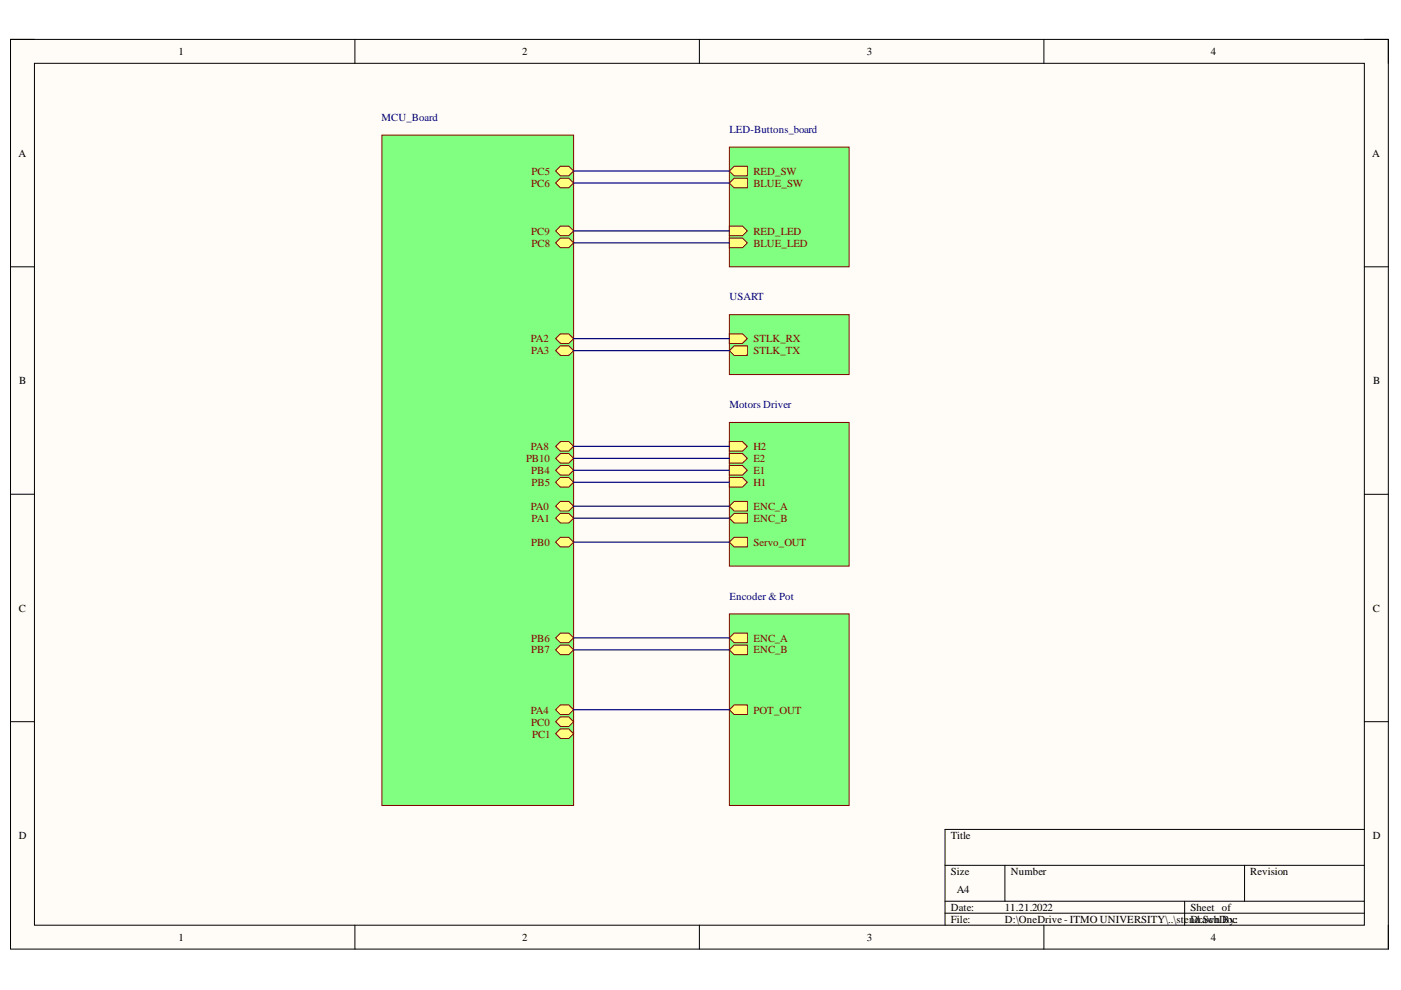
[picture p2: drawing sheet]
<svg xmlns="http://www.w3.org/2000/svg" width="297mm" height="210mm" viewBox="0 0 297 210" stroke-linecap="round" stroke-linejoin="round" font-family="sans-serif">
<path d="M2.2 8.4h292.2v192.8h-292.2z" fill-rule="evenodd" fill="#fffcf8"/>
<path d="M2.2 8.4h292.2v192.8h-292.2z" fill="none" stroke="#000" stroke-width=".21"/>
<path d="M7.3 13.4h282v182.8h-282z" fill-rule="evenodd" fill="#fffcf8"/>
<g fill="none" stroke="#000" stroke-width=".21">
<path d="M2.2 8.3h5.1M7.3 13.4h282v182.8h-282zM75.3 8.3v5.1M148.3 8.3v5.1M221.3 8.4v5M289.3 8.4h5.1v5M2.2 56.6h5.1M289.3 56.6h5.1M2.2 104.8h5.1M289.3 104.8h5.1M2.2 153h5.1M289.3 153h5.1"/>
<path d="M289.3 175.9h-88.9v20.3M75.3 196.2v5M148.3 196.2v5M200.4 183.5h88.9M200.4 191.1h88.9M200.4 193.6h88.9M213.1 183.5v7.6M221.3 196.2v5M251.2 191.1v5.1M263.9 183.5v7.6M294.4 196.2v5"/>
</g>
<path d="M81 28.7h40.6v142.1h-40.6z" fill-rule="evenodd" fill="#80ff80"/>
<path d="M81 28.7h40.6v142.1h-40.6z" fill="none" stroke="#800000" stroke-width=".21"/>
<path d="M118.8 47.9h1.8l1 1.1-1 1h-1.8l-1-1z" fill-rule="evenodd" fill="#ffff80"/>
<path d="M118.8 47.9h1.8l1 1.1-1 1h-1.8l-1-1z" fill="none" stroke="#800000" stroke-width=".21"/>
<path d="M117.8 36.3l1-1h1.8l1 1-1 1h-1.8z" fill-rule="evenodd" fill="#ffff80"/>
<path d="M117.8 36.3l1-1h1.8l1 1-1 1h-1.8z" fill="none" stroke="#800000" stroke-width=".21"/>
<path d="M117.8 38.8l1-1h1.8l1 1-1 1h-1.8z" fill-rule="evenodd" fill="#ffff80"/>
<path d="M117.8 38.8l1-1h1.8l1 1-1 1h-1.8z" fill="none" stroke="#800000" stroke-width=".21"/>
<path d="M117.8 51.5l1-1h1.8l1 1-1 1h-1.8z" fill-rule="evenodd" fill="#ffff80"/>
<path d="M117.8 51.5l1-1h1.8l1 1-1 1h-1.8z" fill="none" stroke="#800000" stroke-width=".21"/>
<path d="M118.8 73.3h1.8l1 1-1 1.1h-1.8l-1-1.1z" fill-rule="evenodd" fill="#ffff80"/>
<path d="M118.8 73.3h1.8l1 1-1 1.1h-1.8l-1-1.1z" fill="none" stroke="#800000" stroke-width=".21"/>
<path d="M117.8 71.8l1-1h1.8l1 1-1 1h-1.8z" fill-rule="evenodd" fill="#ffff80"/>
<path d="M117.8 71.8l1-1h1.8l1 1-1 1h-1.8z" fill="none" stroke="#800000" stroke-width=".21"/>
<path d="M118.8 136.8h1.8l1 1-1 1h-1.8l-1-1z" fill-rule="evenodd" fill="#ffff80"/>
<path d="M118.8 136.8h1.8l1 1-1 1h-1.8l-1-1z" fill="none" stroke="#800000" stroke-width=".21"/>
<path d="M117.8 102.3l1-1.1h1.8l1 1.1-1 1h-1.8z" fill-rule="evenodd" fill="#ffff80"/>
<path d="M117.8 102.3l1-1.1h1.8l1 1.1-1 1h-1.8z" fill="none" stroke="#800000" stroke-width=".21"/>
<path d="M117.8 114.9l1-1h1.8l1 1-1 1.1h-1.8z" fill-rule="evenodd" fill="#ffff80"/>
<path d="M117.8 114.9l1-1h1.8l1 1-1 1.1h-1.8z" fill="none" stroke="#800000" stroke-width=".21"/>
<path d="M117.8 99.7l1-1h1.8l1 1-1 1h-1.8z" fill-rule="evenodd" fill="#ffff80"/>
<path d="M117.8 99.7l1-1h1.8l1 1-1 1h-1.8z" fill="none" stroke="#800000" stroke-width=".21"/>
<path d="M117.8 94.6l1-1h1.8l1 1-1 1.1h-1.8z" fill-rule="evenodd" fill="#ffff80"/>
<path d="M117.8 94.6l1-1h1.8l1 1-1 1.1h-1.8z" fill="none" stroke="#800000" stroke-width=".21"/>
<path d="M118.8 96.2h1.8l1 1-1 1h-1.8l-1-1z" fill-rule="evenodd" fill="#ffff80"/>
<path d="M118.8 96.2h1.8l1 1-1 1h-1.8l-1-1z" fill="none" stroke="#800000" stroke-width=".21"/>
<path d="M117.8 135.2l1-1h1.8l1 1-1 1.1h-1.8z" fill-rule="evenodd" fill="#ffff80"/>
<path d="M117.8 135.2l1-1h1.8l1 1-1 1.1h-1.8z" fill="none" stroke="#800000" stroke-width=".21"/>
<path d="M117.8 155.6l1-1.1h1.8l1 1.1-1 1h-1.8z" fill-rule="evenodd" fill="#ffff80"/>
<path d="M117.8 155.6l1-1.1h1.8l1 1.1-1 1h-1.8z" fill="none" stroke="#800000" stroke-width=".21"/>
<path d="M117.8 150.5l1-1h1.8l1 1-1 1h-1.8z" fill-rule="evenodd" fill="#ffff80"/>
<path d="M117.8 150.5l1-1h1.8l1 1-1 1h-1.8z" fill="none" stroke="#800000" stroke-width=".21"/>
<path d="M117.8 107.3l1-1h1.8l1 1-1 1h-1.8z" fill-rule="evenodd" fill="#ffff80"/>
<path d="M117.8 107.3l1-1h1.8l1 1-1 1h-1.8z" fill="none" stroke="#800000" stroke-width=".21"/>
<path d="M117.8 109.9l1-1h1.8l1 1-1 1h-1.8z" fill-rule="evenodd" fill="#ffff80"/>
<path d="M117.8 109.9l1-1h1.8l1 1-1 1h-1.8z" fill="none" stroke="#800000" stroke-width=".21"/>
<path d="M118.8 152h1.8l1 1-1 1h-1.8l-1-1z" fill-rule="evenodd" fill="#ffff80"/>
<path d="M118.8 152h1.8l1 1-1 1h-1.8l-1-1z" fill="none" stroke="#800000" stroke-width=".21"/>
<path d="M154.6 31.2h25.4v25.4h-25.4z" fill-rule="evenodd" fill="#80ff80"/>
<path d="M154.6 31.2h25.4v25.4h-25.4z" fill="none" stroke="#800000" stroke-width=".21"/>
<path d="M154.6 47.9h2.8l1 1.1-1 1h-2.8z" fill-rule="evenodd" fill="#ffff80"/>
<path d="M154.6 47.9h2.8l1 1.1-1 1h-2.8z" fill="none" stroke="#800000" stroke-width=".21"/>
<path d="M154.6 36.3l1.1-1h2.7v2h-2.7z" fill-rule="evenodd" fill="#ffff80"/>
<path d="M154.6 36.3l1.1-1h2.7v2h-2.7z" fill="none" stroke="#800000" stroke-width=".21"/>
<path d="M154.6 50.5h2.8l1 1-1 1h-2.8z" fill-rule="evenodd" fill="#ffff80"/>
<path d="M154.6 50.5h2.8l1 1-1 1h-2.8z" fill="none" stroke="#800000" stroke-width=".21"/>
<path d="M154.6 38.8l1.1-1h2.7v2h-2.7z" fill-rule="evenodd" fill="#ffff80"/>
<path d="M154.6 38.8l1.1-1h2.7v2h-2.7z" fill="none" stroke="#800000" stroke-width=".21"/>
<path d="M154.6 66.7h25.4v12.7h-25.4z" fill-rule="evenodd" fill="#80ff80"/>
<path d="M154.6 66.7h25.4v12.7h-25.4z" fill="none" stroke="#800000" stroke-width=".21"/>
<path d="M155.7 73.3h2.7v2.1h-2.7l-1.1-1.1z" fill-rule="evenodd" fill="#ffff80"/>
<path d="M155.7 73.3h2.7v2.1h-2.7l-1.1-1.1z" fill="none" stroke="#800000" stroke-width=".21"/>
<path d="M154.6 70.8h2.8l1 1-1 1h-2.8z" fill-rule="evenodd" fill="#ffff80"/>
<path d="M154.6 70.8h2.8l1 1-1 1h-2.8z" fill="none" stroke="#800000" stroke-width=".21"/>
<path d="M154.6 89.6h25.4v30.4h-25.4z" fill-rule="evenodd" fill="#80ff80"/>
<path d="M154.6 89.6h25.4v30.4h-25.4z" fill="none" stroke="#800000" stroke-width=".21"/>
<path d="M154.6 107.3l1.1-1h2.7v2h-2.7z" fill-rule="evenodd" fill="#ffff80"/>
<path d="M154.6 107.3l1.1-1h2.7v2h-2.7z" fill="none" stroke="#800000" stroke-width=".21"/>
<path d="M154.6 98.7h2.8l1 1-1 1h-2.8z" fill-rule="evenodd" fill="#ffff80"/>
<path d="M154.6 98.7h2.8l1 1-1 1h-2.8z" fill="none" stroke="#800000" stroke-width=".21"/>
<path d="M154.6 114.9l1.1-1h2.7v2.1h-2.7z" fill-rule="evenodd" fill="#ffff80"/>
<path d="M154.6 114.9l1.1-1h2.7v2.1h-2.7z" fill="none" stroke="#800000" stroke-width=".21"/>
<path d="M154.6 109.9l1.1-1h2.7v2h-2.7z" fill-rule="evenodd" fill="#ffff80"/>
<path d="M154.6 109.9l1.1-1h2.7v2h-2.7z" fill="none" stroke="#800000" stroke-width=".21"/>
<path d="M154.6 93.6h2.8l1 1-1 1.1h-2.8z" fill-rule="evenodd" fill="#ffff80"/>
<path d="M154.6 93.6h2.8l1 1-1 1.1h-2.8z" fill="none" stroke="#800000" stroke-width=".21"/>
<path d="M154.6 101.2h2.8l1 1.1-1 1h-2.8z" fill-rule="evenodd" fill="#ffff80"/>
<path d="M154.6 101.2h2.8l1 1.1-1 1h-2.8z" fill="none" stroke="#800000" stroke-width=".21"/>
<path d="M154.6 96.2h2.8l1 1-1 1h-2.8z" fill-rule="evenodd" fill="#ffff80"/>
<path d="M154.6 96.2h2.8l1 1-1 1h-2.8z" fill="none" stroke="#800000" stroke-width=".21"/>
<g fill="none" stroke="#000080" stroke-width=".25">
<path d="M121.6 36.3h33M121.6 38.8h33M121.6 49h33M121.6 51.5h33M121.6 71.8h33M121.6 74.3h33M121.6 94.6h33M121.6 97.2h33M121.6 99.7h33M121.6 102.3h33M121.6 107.3h33M121.6 109.9h33"/>
<path d="M121.6 114.9h33"/>
</g>
<path d="M154.6 130.2h25.4v40.6h-25.4z" fill-rule="evenodd" fill="#80ff80"/>
<path d="M154.6 130.2h25.4v40.6h-25.4z" fill="none" stroke="#800000" stroke-width=".21"/>
<path d="M154.6 135.2l1.1-1h2.7v2.1h-2.7z" fill-rule="evenodd" fill="#ffff80"/>
<path d="M154.6 135.2l1.1-1h2.7v2.1h-2.7z" fill="none" stroke="#800000" stroke-width=".21"/>
<path d="M155.7 136.8h2.7v2h-2.7l-1.1-1z" fill-rule="evenodd" fill="#ffff80"/>
<path d="M155.7 136.8h2.7v2h-2.7l-1.1-1z" fill="none" stroke="#800000" stroke-width=".21"/>
<path d="M154.6 150.5l1.1-1h2.7v2h-2.7z" fill-rule="evenodd" fill="#ffff80"/>
<path d="M154.6 150.5l1.1-1h2.7v2h-2.7z" fill="none" stroke="#800000" stroke-width=".21"/>
<path d="M121.6 135.2h33M121.6 137.8h33M121.6 150.5h33" fill="none" stroke="#000080" stroke-width=".25"/>
<g font-size="2.3">
<text x="37.9" y="11.7">1</text>
<text x="110.7" y="11.7">2</text>
<text x="183.8" y="11.7">3</text>
<text x="256.7" y="11.7">4</text>
<text x="3.9" y="33.3">A</text>
<text x="290.9" y="33.3">A</text>
<text x="4.1" y="81.4">B</text>
<text x="291.1" y="81.4">B</text>
<text x="4" y="129.7">C</text>
<text x="291" y="129.7">C</text>
<text x="4" y="177.9">D</text>
<text x="201.6" y="177.9">Title</text>
<text x="291" y="177.9">D</text>
<text x="201.6" y="185.5">Size</text>
<text x="214.3" y="185.5">Number</text>
<text x="265.1" y="185.5">Revision</text>
<text x="202.8" y="189.3">A4</text>
<text x="201.6" y="193.1">Date:</text>
<text x="201.6" y="195.7">File:</text>
<text x="213.1" y="193.1">11.21.2022</text>
<text x="213.1" y="195.7">D:\OneDrive - ITMO UNIVERSITY\..\stenDdrawn By:</text>
<text x="252.4" y="193.1">Sheet of</text>
<text x="254.4" y="195.7">.SchDoc</text>
<text x="37.9" y="199.5">1</text>
<text x="110.7" y="199.5">2</text>
<text x="183.8" y="199.5">3</text>
<text x="256.7" y="199.5">4</text>
</g>
<g font-size="2.3" fill="#000080">
<text x="80.9" y="25.6">MCU_Board</text>
<text x="154.6" y="28.1">LED-Buttons_board</text>
<text x="154.6" y="63.7">USART</text>
<text x="154.6" y="86.5">Motors Driver</text>
<text x="154.6" y="127.1">Encoder &amp; Pot</text>
</g>
<g font-size="2.3" fill="#800000">
<text x="112.6" y="39.6">PC6</text>
<text x="112.7" y="37.1">PC5</text>
<text x="159.7" y="37.1">RED_SW</text>
<text x="159.7" y="39.6">BLUE_SW</text>
<text x="112.6" y="49.8">PC9</text>
<text x="112.7" y="52.3">PC8</text>
<text x="159.7" y="49.8">RED_LED</text>
<text x="159.7" y="52.3">BLUE_LED</text>
<text x="112.5" y="72.6">PA2</text>
<text x="112.6" y="75.1">PA3</text>
<text x="159.7" y="75.1">STLK_TX</text>
<text x="159.7" y="72.6">STLK_RX</text>
<text x="112.5" y="95.5">PA8</text>
<text x="159.7" y="95.5">H2</text>
<text x="111.5" y="98">PB10</text>
<text x="112.6" y="100.5">PB4</text>
<text x="159.7" y="100.5">E1</text>
<text x="159.7" y="98">E2</text>
<text x="112.7" y="103.1">PB5</text>
<text x="159.7" y="103.1">H1</text>
<text x="112.5" y="108.1">PA0</text>
<text x="112.7" y="110.7">PA1</text>
<text x="159.7" y="108.1">ENC_A</text>
<text x="159.7" y="110.7">ENC_B</text>
<text x="112.6" y="115.7">PB0</text>
<text x="159.7" y="115.7">Servo_OUT</text>
<text x="112.6" y="136">PB6</text>
<text x="159.7" y="136">ENC_A</text>
<text x="112.6" y="138.5">PB7</text>
<text x="159.7" y="138.5">ENC_B</text>
<text x="112.5" y="151.3">PA4</text>
<text x="112.6" y="153.8">PC0</text>
<text x="159.7" y="151.3">POT_OUT</text>
<text x="112.8" y="156.4">PC1</text>
</g>
</svg>
